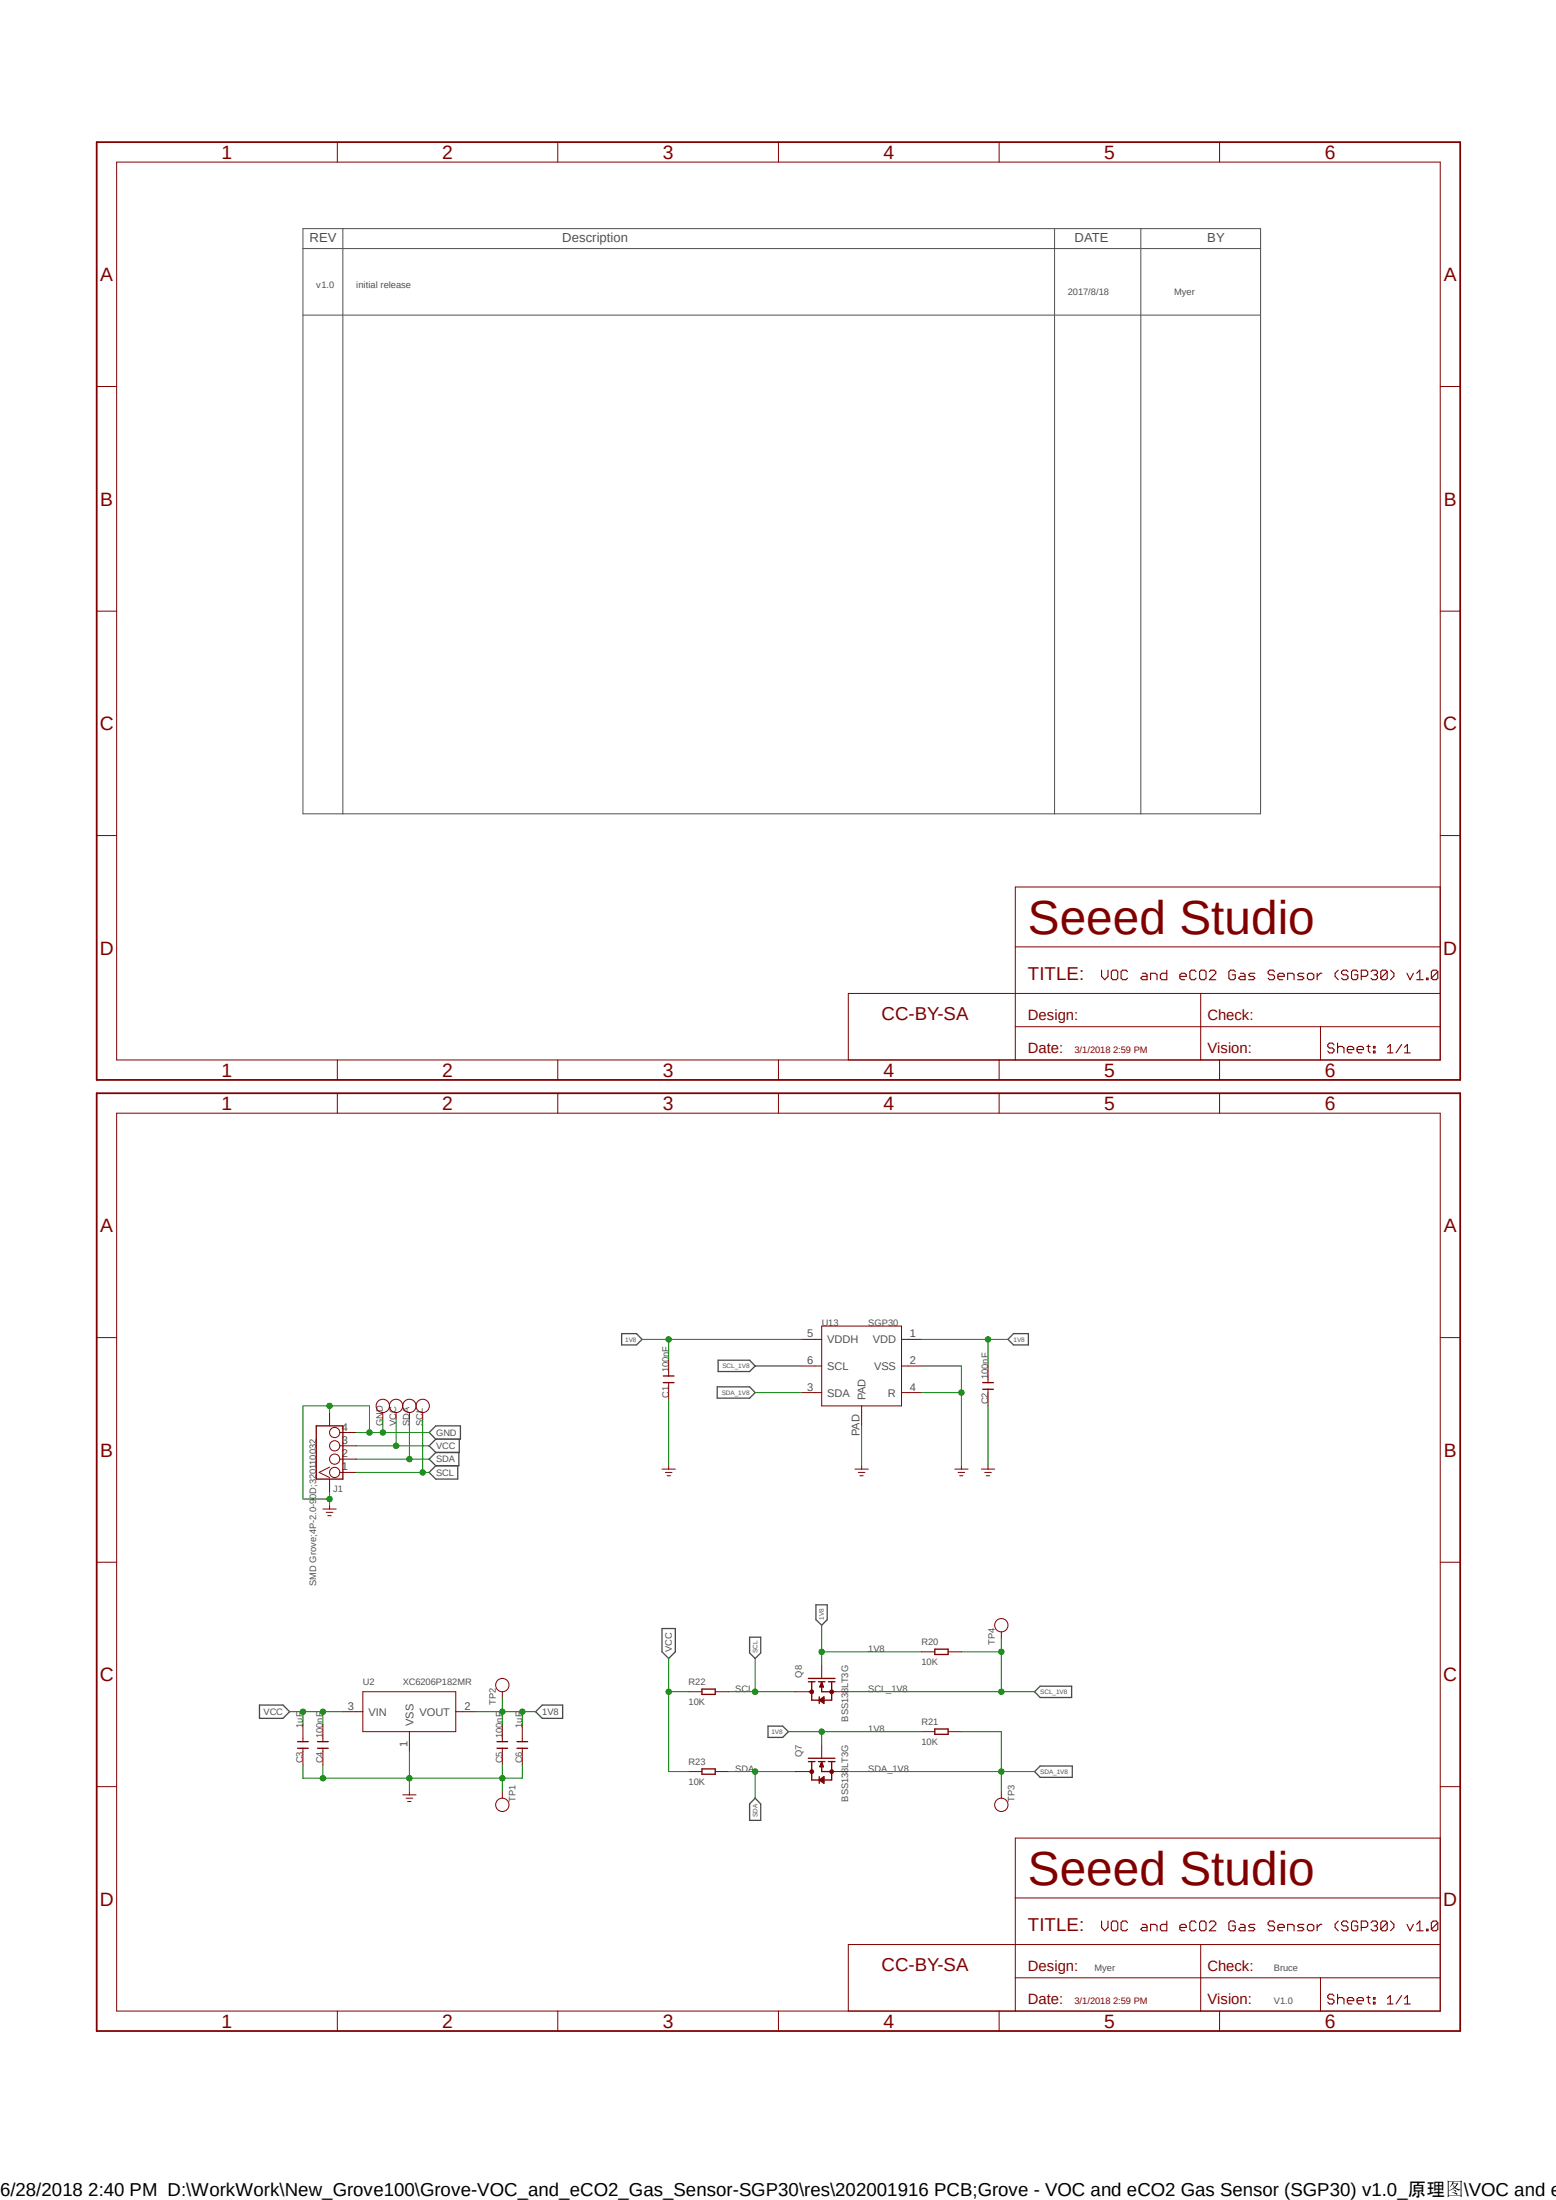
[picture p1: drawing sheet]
<?xml version="1.0" encoding="utf-8"?>
<!DOCTYPE eagle SYSTEM "eagle.dtd">
<!--
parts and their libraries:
moudle-new: This work is licensed under the Creative Commons Attribution 4.0 International License.
To view a copy of this license,visit:
http://creativecommons.org/licenses/by-sa/4.0
-->
<eagle version="6.4">
<drawing>
<settings>
<setting alwaysvectorfont="yes"/>
<setting verticaltext="up"/>
</settings>
<grid distance="50" unitdist="mil" unit="mil" style="lines" multiple="1" display="no" altdistance="25" altunitdist="mil" altunit="mil"/>
<schematic xreflabel="%F%N/%S.%C%R" xrefpart="/%S.%C%R">
<libraries>
<library name="moudle-new">
<symbols>
<symbol name="SEEEDSTUDIO-OPEN-SCH-FRAME">
<wire x1="143.51" y1="3.81" x2="175.387" y2="3.81" width="0.1016" layer="94"/>
<wire x1="175.387" y1="3.81" x2="210.82" y2="3.81" width="0.1016" layer="94"/>
<wire x1="210.82" y1="3.81" x2="233.68" y2="3.81" width="0.1016" layer="94"/>
<wire x1="233.68" y1="3.81" x2="256.54" y2="3.81" width="0.1016" layer="94"/>
<wire x1="256.54" y1="3.81" x2="256.54" y2="10.16" width="0.1016" layer="94"/>
<wire x1="256.54" y1="10.16" x2="256.54" y2="16.51" width="0.1016" layer="94"/>
<wire x1="256.54" y1="16.51" x2="256.54" y2="25.4" width="0.1016" layer="94"/>
<wire x1="256.54" y1="25.4" x2="256.54" y2="36.83" width="0.1016" layer="94"/>
<wire x1="143.51" y1="3.81" x2="143.51" y2="16.51" width="0.1016" layer="94"/>
<wire x1="175.387" y1="36.83" x2="256.54" y2="36.83" width="0.1016" layer="94"/>
<wire x1="210.82" y1="3.81" x2="210.82" y2="10.16" width="0.1016" layer="94"/>
<wire x1="210.82" y1="10.16" x2="233.68" y2="10.16" width="0.1016" layer="94"/>
<wire x1="233.68" y1="10.16" x2="256.54" y2="10.16" width="0.1016" layer="94"/>
<wire x1="210.82" y1="10.16" x2="175.387" y2="10.16" width="0.1016" layer="94"/>
<wire x1="175.387" y1="10.16" x2="175.387" y2="3.81" width="0.1016" layer="94"/>
<wire x1="175.387" y1="10.16" x2="175.387" y2="16.51" width="0.1016" layer="94"/>
<wire x1="175.387" y1="16.51" x2="210.82" y2="16.51" width="0.1016" layer="94"/>
<wire x1="210.82" y1="16.51" x2="256.54" y2="16.51" width="0.1016" layer="94"/>
<wire x1="175.387" y1="16.51" x2="175.387" y2="25.4" width="0.1016" layer="94"/>
<wire x1="175.387" y1="25.4" x2="256.54" y2="25.4" width="0.1016" layer="94"/>
<wire x1="175.387" y1="25.4" x2="175.387" y2="36.83" width="0.1016" layer="94"/>
<text x="191.77" y="19.05" size="2.032" layer="94" font="vector" ratio="10">&gt;DRAWING_NAME</text>
<text x="246.38" y="5.08" size="1.778" layer="94" font="vector" ratio="10">&gt;SHEET</text>
<text x="234.95" y="5.08" size="2.032" layer="94" font="vector" ratio="10">Sheet:</text>
<text x="177.8" y="27.94" size="6.4516" layer="94" ratio="12">Seeed Studio</text>
<text x="177.8" y="19.05" size="2.54" layer="94" ratio="10">TITLE:</text>
<text x="177.8" y="11.43" size="2.032" layer="94" ratio="10">Design:</text>
<wire x1="210.82" y1="10.16" x2="210.82" y2="16.51" width="0.1016" layer="94"/>
<text x="212.09" y="11.43" size="2.032" layer="94" ratio="10">Check:</text>
<text x="177.8" y="5.08" size="2.032" layer="94" ratio="10">Date:</text>
<wire x1="143.51" y1="16.51" x2="175.26" y2="16.51" width="0.1016" layer="94"/>
<wire x1="233.68" y1="3.81" x2="233.68" y2="10.16" width="0.1016" layer="94"/>
<text x="212.09" y="5.08" size="2.032" layer="94" ratio="10">Vision:</text>
<frame x1="0" y1="0" x2="260.35" y2="179.07" columns="6" rows="4" layer="94"/>
<text x="186.69" y="5.08" size="1.27" layer="94" ratio="10">&gt;Last_date_time</text>
<text x="149.86" y="11.43" size="2.54" layer="94" ratio="15">CC-BY-SA </text>
</symbol>
<symbol name="SEEDSTUDIO-SCH-MODLIST">
<wire x1="0" y1="0" x2="7.62" y2="0" width="0.1524" layer="97"/>
<wire x1="7.62" y1="0" x2="143.51" y2="0" width="0.1524" layer="97"/>
<wire x1="143.51" y1="0" x2="160.02" y2="0" width="0.1524" layer="97"/>
<wire x1="160.02" y1="0" x2="182.88" y2="0" width="0.1524" layer="97"/>
<wire x1="182.88" y1="0" x2="182.88" y2="-3.81" width="0.1524" layer="97"/>
<wire x1="182.88" y1="-3.81" x2="182.88" y2="-111.76" width="0.1524" layer="97"/>
<wire x1="182.88" y1="-111.76" x2="160.02" y2="-111.76" width="0.1524" layer="97"/>
<wire x1="160.02" y1="-111.76" x2="143.51" y2="-111.76" width="0.1524" layer="97"/>
<wire x1="143.51" y1="-111.76" x2="7.62" y2="-111.76" width="0.1524" layer="97"/>
<wire x1="7.62" y1="-111.76" x2="0" y2="-111.76" width="0.1524" layer="97"/>
<text x="1.27" y="-2.54" size="1.778" layer="97" ratio="10">REV</text>
<wire x1="0" y1="-111.76" x2="0" y2="-3.81" width="0.1524" layer="97"/>
<wire x1="0" y1="-3.81" x2="0" y2="0" width="0.1524" layer="97"/>
<wire x1="7.62" y1="0" x2="7.62" y2="-111.76" width="0.1524" layer="97"/>
<wire x1="0" y1="-3.81" x2="182.88" y2="-3.81" width="0.1524" layer="97"/>
<text x="49.53" y="-2.54" size="1.778" layer="97" ratio="10">Description</text>
<text x="147.32" y="-2.54" size="1.778" layer="97" ratio="10">DATE</text>
<text x="172.72" y="-2.54" size="1.778" layer="97" ratio="10">BY</text>
<wire x1="160.02" y1="0" x2="160.02" y2="-111.76" width="0.1524" layer="97"/>
<wire x1="143.51" y1="0" x2="143.51" y2="-111.76" width="0.1524" layer="97"/>
</symbol>
</symbols>
<devicesets>
<deviceset name="SEEEDSTUDIO-OPEN-SCH-FRAME" prefix="FR" uservalue="yes">
<gates>
<gate name="G$1" symbol="SEEEDSTUDIO-OPEN-SCH-FRAME" x="0" y="0"/>
</gates>
<devices>
<device name="" package="SEEEDSTUDIO-PCB-FRAME">
<technologies>
<technology name=""/>
</technologies>
</device>
</devices>
</deviceset>
<deviceset name="SEEDSTUDIO-SCH-MODLIST">
<gates>
<gate name="G$1" symbol="SEEDSTUDIO-SCH-MODLIST" x="0" y="0"/>
</gates>
<devices>
<device name="">
<technologies>
<technology name=""/>
</technologies>
</device>
</devices>
</deviceset>
</devicesets>
</library>
<library name="Power or GND ">
<symbols>
<symbol name="GND_POWER">
<wire x1="-1.27" y1="-0.635" x2="0" y2="-0.635" width="0.1524" layer="94"/>
<wire x1="0" y1="-0.635" x2="1.27" y2="-0.635" width="0.1524" layer="94"/>
<wire x1="-0.635" y1="-1.27" x2="0.635" y2="-1.27" width="0.1524" layer="94"/>
<wire x1="-0.3175" y1="-1.905" x2="0.3175" y2="-1.905" width="0.1524" layer="94"/>
<pin name="GND" x="0" y="0" visible="off" length="point" direction="sup" rot="R270"/>
<wire x1="0" y1="0" x2="0" y2="-0.635" width="0.1524" layer="94"/>
</symbol>
</symbols>
<devicesets>
<deviceset name="GND_POWER">
<gates>
<gate name="G$1" symbol="GND_POWER" x="0" y="0"/>
</gates>
<devices>
<device name="">
<technologies>
<technology name=""/>
</technologies>
</device>
</devices>
</deviceset>
</devicesets>
</library>
<library name="Discrete-new">
<symbols>
<symbol name="RES-ARRAY">
<wire x1="-1.27" y1="0.508" x2="1.27" y2="0.508" width="0.254" layer="94"/>
<wire x1="1.27" y1="0.508" x2="1.27" y2="-0.508" width="0.254" layer="94"/>
<wire x1="1.27" y1="-0.508" x2="-1.27" y2="-0.508" width="0.254" layer="94"/>
<wire x1="-1.27" y1="-0.508" x2="-1.27" y2="0.508" width="0.254" layer="94"/>
<text x="-3.81" y="1.27" size="1.27" layer="95" ratio="10">&gt;NAME</text>
<text x="-3.81" y="-2.54" size="1.27" layer="96" ratio="10">&gt;VALUE</text>
<pin name="1" x="-3.81" y="0" visible="off" length="short" direction="pas" swaplevel="1"/>
<pin name="2" x="3.81" y="0" visible="off" length="short" direction="pas" swaplevel="1" rot="R180"/>
</symbol>
<symbol name="C">
<wire x1="-0.635" y1="-1.016" x2="-0.635" y2="0" width="0.254" layer="94"/>
<wire x1="-0.635" y1="0" x2="-0.635" y2="1.016" width="0.254" layer="94"/>
<wire x1="0.635" y1="1.016" x2="0.635" y2="0" width="0.254" layer="94"/>
<wire x1="0.635" y1="0" x2="0.635" y2="-1.016" width="0.254" layer="94"/>
<wire x1="-1.27" y1="0" x2="-0.635" y2="0" width="0.1524" layer="94"/>
<wire x1="0.635" y1="0" x2="1.27" y2="0" width="0.1524" layer="94"/>
<text x="-3.81" y="1.27" size="1.27" layer="95" ratio="10">&gt;NAME</text>
<text x="-3.81" y="-2.54" size="1.27" layer="96" ratio="10">&gt;VALUE</text>
<pin name="1" x="-3.81" y="0" visible="off" length="short" direction="pas" swaplevel="1"/>
<pin name="2" x="3.81" y="0" visible="off" length="short" direction="pas" swaplevel="1" rot="R180"/>
</symbol>
<symbol name="TEST-POINT">
<text x="-3.81" y="1.27" size="1.27" layer="95" ratio="10">&gt;NAME</text>
<pin name="T" x="-2.54" y="0" visible="off" length="point"/>
<circle x="0" y="0" radius="1.27" width="0.1524" layer="94"/>
<wire x1="-2.54" y1="0" x2="-1.27" y2="0" width="0.1524" layer="94"/>
</symbol>
<symbol name="N-MOS">
<wire x1="0" y1="2.54" x2="0" y2="1.905" width="0.1524" layer="94"/>
<wire x1="0" y1="-1.905" x2="0" y2="-2.54" width="0.1524" layer="94"/>
<wire x1="0" y1="1.905" x2="1.5875" y2="1.905" width="0.254" layer="94"/>
<wire x1="1.5875" y1="-1.905" x2="0" y2="-1.905" width="0.254" layer="94"/>
<wire x1="-1.905" y1="2.54" x2="-1.905" y2="1.905" width="0.254" layer="94"/>
<wire x1="-1.905" y1="1.905" x2="-1.905" y2="1.27" width="0.254" layer="94"/>
<wire x1="-1.905" y1="0.635" x2="-1.905" y2="0" width="0.254" layer="94"/>
<wire x1="-1.905" y1="0" x2="-1.905" y2="-0.635" width="0.254" layer="94"/>
<wire x1="-1.905" y1="-2.54" x2="-1.905" y2="-1.905" width="0.254" layer="94"/>
<wire x1="-1.905" y1="-1.905" x2="-1.905" y2="-1.27" width="0.254" layer="94"/>
<wire x1="-2.54" y1="2.54" x2="-2.54" y2="-2.54" width="0.254" layer="94"/>
<wire x1="0" y1="0" x2="0" y2="-1.905" width="0.254" layer="94"/>
<wire x1="-1.905" y1="1.905" x2="0" y2="1.905" width="0.254" layer="94"/>
<wire x1="-1.905" y1="-1.905" x2="0" y2="-1.905" width="0.254" layer="94"/>
<wire x1="1.5875" y1="-1.905" x2="1.5875" y2="0" width="0.254" layer="94"/>
<wire x1="1.5875" y1="0" x2="1.5875" y2="0.4445" width="0.254" layer="94"/>
<wire x1="1.5875" y1="0.4445" x2="1.5875" y2="1.905" width="0.254" layer="94"/>
<wire x1="2.2225" y1="-0.4445" x2="1.905" y2="-0.4445" width="0.254" layer="94"/>
<wire x1="1.905" y1="-0.4445" x2="1.27" y2="-0.4445" width="0.254" layer="94"/>
<wire x1="1.27" y1="-0.4445" x2="0.9525" y2="-0.4445" width="0.254" layer="94"/>
<wire x1="0.9525" y1="-0.4445" x2="1.5875" y2="0.4445" width="0.254" layer="94"/>
<wire x1="1.5875" y1="0.4445" x2="2.2225" y2="-0.4445" width="0.254" layer="94"/>
<wire x1="2.2225" y1="0.4445" x2="1.5875" y2="0.4445" width="0.254" layer="94"/>
<wire x1="1.5875" y1="0.4445" x2="0.9525" y2="0.4445" width="0.254" layer="94"/>
<wire x1="1.905" y1="-0.4445" x2="1.5875" y2="0" width="0.254" layer="94"/>
<wire x1="1.5875" y1="0" x2="1.27" y2="-0.4445" width="0.254" layer="94"/>
<wire x1="1.905" y1="-0.3175" x2="1.5875" y2="0" width="0.254" layer="94"/>
<wire x1="1.5875" y1="0" x2="1.27" y2="-0.3175" width="0.254" layer="94"/>
<wire x1="0" y1="0" x2="-1.5875" y2="0" width="0.254" layer="94"/>
<wire x1="-1.905" y1="0" x2="-0.9525" y2="-0.3175" width="0.254" layer="94"/>
<wire x1="-1.905" y1="0" x2="-0.9525" y2="0.3175" width="0.254" layer="94"/>
<wire x1="-0.9525" y1="-0.3175" x2="-0.9525" y2="0.3175" width="0.254" layer="94"/>
<wire x1="-0.9525" y1="0.3175" x2="-1.5875" y2="0" width="0.254" layer="94"/>
<wire x1="-1.5875" y1="0" x2="-0.9525" y2="-0.3175" width="0.254" layer="94"/>
<wire x1="-0.9525" y1="-0.3175" x2="-1.397" y2="0.127" width="0.254" layer="94"/>
<circle x="0" y="1.905" radius="0.254" width="0.254" layer="94"/>
<circle x="0" y="-1.905" radius="0.254" width="0.254" layer="94"/>
<text x="-5.08" y="3.81" size="1.27" layer="95" ratio="10">&gt;NAME</text>
<text x="-5.08" y="-5.08" size="1.27" layer="96" ratio="10">&gt;VALUE</text>
<text x="-0.635" y="2.2225" size="0.8128" layer="93">D</text>
<text x="-0.635" y="-3.175" size="0.8128" layer="93">S</text>
<text x="-3.4925" y="0" size="0.8128" layer="93">G</text>
<pin name="G" x="-5.08" y="0" visible="off" length="short" direction="pas"/>
<pin name="D" x="0" y="5.08" visible="off" length="short" direction="pas" rot="R270"/>
<pin name="S" x="0" y="-5.08" visible="off" length="short" direction="pas" rot="R90"/>
</symbol>
<symbol name="SENSOR-GAS-SGP30">
<pin name="VDD" x="11.43" y="5.08" length="short" rot="R180"/>
<pin name="VSS" x="11.43" y="0" length="short" rot="R180"/>
<pin name="SDA" x="-11.43" y="-5.08" length="short"/>
<pin name="R" x="11.43" y="-5.08" length="short" rot="R180"/>
<pin name="VDDH" x="-11.43" y="5.08" length="short"/>
<pin name="SCL" x="-11.43" y="0" length="short"/>
<pin name="PAD" x="0" y="-11.43" length="short" rot="R90"/>
<wire x1="-7.62" y1="7.62" x2="7.62" y2="7.62" width="0.1524" layer="94"/>
<wire x1="7.62" y1="7.62" x2="7.62" y2="5.08" width="0.1524" layer="94"/>
<wire x1="7.62" y1="5.08" x2="7.62" y2="0" width="0.1524" layer="94"/>
<wire x1="7.62" y1="0" x2="7.62" y2="-5.08" width="0.1524" layer="94"/>
<wire x1="7.62" y1="-5.08" x2="7.62" y2="-7.62" width="0.1524" layer="94"/>
<wire x1="7.62" y1="-7.62" x2="0" y2="-7.62" width="0.1524" layer="94"/>
<wire x1="0" y1="-7.62" x2="-7.62" y2="-7.62" width="0.1524" layer="94"/>
<wire x1="-7.62" y1="-7.62" x2="-7.62" y2="-5.08" width="0.1524" layer="94"/>
<wire x1="-7.62" y1="-5.08" x2="-7.62" y2="0" width="0.1524" layer="94"/>
<wire x1="-7.62" y1="0" x2="-7.62" y2="5.08" width="0.1524" layer="94"/>
<wire x1="-7.62" y1="5.08" x2="-7.62" y2="7.62" width="0.1524" layer="94"/>
<wire x1="-7.62" y1="5.08" x2="-8.89" y2="5.08" width="0.1524" layer="94"/>
<wire x1="-7.62" y1="0" x2="-8.89" y2="0" width="0.1524" layer="94"/>
<wire x1="-7.62" y1="-5.08" x2="-8.89" y2="-5.08" width="0.1524" layer="94"/>
<wire x1="0" y1="-8.89" x2="0" y2="-7.62" width="0.1524" layer="94"/>
<wire x1="8.89" y1="-5.08" x2="7.62" y2="-5.08" width="0.1524" layer="94"/>
<wire x1="8.89" y1="0" x2="7.62" y2="0" width="0.1524" layer="94"/>
<wire x1="8.89" y1="5.08" x2="7.62" y2="5.08" width="0.1524" layer="94"/>
<text x="-7.62" y="7.62" size="1.27" layer="95" ratio="12">&gt;NAME</text>
<text x="1.27" y="7.62" size="1.27" layer="96" ratio="12">&gt;VALUE</text>
</symbol>
</symbols>
<devicesets>
<deviceset name="RES" prefix="R" uservalue="yes">
<gates>
<gate name="R" symbol="RES-ARRAY" x="0" y="0" swaplevel="1"/>
</gates>
<devices>
<device name="-0204/5" package="R0204_5">
<connects>
<connect gate="R" pin="1" pad="1"/>
<connect gate="R" pin="2" pad="2"/>
</connects>
<technologies>
<technology name=""/>
</technologies>
</device>
<device name="-0204/7" package="R0204_7">
<connects>
<connect gate="R" pin="1" pad="1"/>
<connect gate="R" pin="2" pad="2"/>
</connects>
<technologies>
<technology name=""/>
</technologies>
</device>
<device name="-0207/10" package="R0207_10">
<connects>
<connect gate="R" pin="1" pad="1"/>
<connect gate="R" pin="2" pad="2"/>
</connects>
<technologies>
<technology name=""/>
</technologies>
</device>
<device name="-0207/12" package="R0207_12">
<connects>
<connect gate="R" pin="1" pad="1"/>
<connect gate="R" pin="2" pad="2"/>
</connects>
<technologies>
<technology name=""/>
</technologies>
</device>
<device name="-0207/7" package="R0207_7">
<connects>
<connect gate="R" pin="1" pad="1"/>
<connect gate="R" pin="2" pad="2"/>
</connects>
<technologies>
<technology name=""/>
</technologies>
</device>
<device name="-0309/10" package="R0309_10">
<connects>
<connect gate="R" pin="1" pad="1"/>
<connect gate="R" pin="2" pad="2"/>
</connects>
<technologies>
<technology name=""/>
</technologies>
</device>
<device name="-0309/12" package="R0309_12">
<connects>
<connect gate="R" pin="1" pad="1"/>
<connect gate="R" pin="2" pad="2"/>
</connects>
<technologies>
<technology name=""/>
</technologies>
</device>
<device name="-0309/15" package="R0309_15">
<connects>
<connect gate="R" pin="1" pad="1"/>
<connect gate="R" pin="2" pad="2"/>
</connects>
<technologies>
<technology name=""/>
</technologies>
</device>
<device name="-0309/20" package="R0309_20">
<connects>
<connect gate="R" pin="1" pad="1"/>
<connect gate="R" pin="2" pad="2"/>
</connects>
<technologies>
<technology name=""/>
</technologies>
</device>
<device name="-1206" package="R1206">
<connects>
<connect gate="R" pin="1" pad="1"/>
<connect gate="R" pin="2" pad="2"/>
</connects>
<technologies>
<technology name=""/>
</technologies>
</device>
<device name="-2512" package="R2512">
<connects>
<connect gate="R" pin="1" pad="1"/>
<connect gate="R" pin="2" pad="2"/>
</connects>
<technologies>
<technology name=""/>
</technologies>
</device>
<device name="-0821/27-5W" package="R0821_27">
<connects>
<connect gate="R" pin="1" pad="P$1"/>
<connect gate="R" pin="2" pad="P$2"/>
</connects>
<technologies>
<technology name=""/>
</technologies>
</device>
<device name="-0515" package="R0515_20.4">
<connects>
<connect gate="R" pin="1" pad="P$1"/>
<connect gate="R" pin="2" pad="P$2"/>
</connects>
<technologies>
<technology name=""/>
</technologies>
</device>
<device name="-0824/26-5W" package="R0824_26">
<connects>
<connect gate="R" pin="1" pad="1"/>
<connect gate="R" pin="2" pad="2"/>
</connects>
<technologies>
<technology name=""/>
</technologies>
</device>
<device name="-7519" package="R7519_60.4">
<connects>
<connect gate="R" pin="1" pad="1 2"/>
<connect gate="R" pin="2" pad="3 4"/>
</connects>
<technologies>
<technology name=""/>
</technologies>
</device>
<device name="-0402" package="R0402">
<connects>
<connect gate="R" pin="1" pad="1"/>
<connect gate="R" pin="2" pad="2"/>
</connects>
<technologies>
<technology name=""/>
</technologies>
</device>
<device name="-0603" package="R0603">
<connects>
<connect gate="R" pin="1" pad="1"/>
<connect gate="R" pin="2" pad="2"/>
</connects>
<technologies>
<technology name=""/>
</technologies>
</device>
<device name="-0805" package="R0805">
<connects>
<connect gate="R" pin="1" pad="1"/>
<connect gate="R" pin="2" pad="2"/>
</connects>
<technologies>
<technology name=""/>
</technologies>
</device>
<device name="-0201" package="R0201">
<connects>
<connect gate="R" pin="1" pad="1"/>
<connect gate="R" pin="2" pad="2"/>
</connects>
<technologies>
<technology name=""/>
</technologies>
</device>
</devices>
</deviceset>
<deviceset name="CAP" prefix="C" uservalue="yes">
<gates>
<gate name="C" symbol="C" x="0" y="0" swaplevel="1"/>
</gates>
<devices>
<device name="-0402" package="C0402">
<connects>
<connect gate="C" pin="1" pad="1"/>
<connect gate="C" pin="2" pad="2"/>
</connects>
<technologies>
<technology name=""/>
</technologies>
</device>
<device name="-0603" package="C0603">
<connects>
<connect gate="C" pin="1" pad="1"/>
<connect gate="C" pin="2" pad="2"/>
</connects>
<technologies>
<technology name=""/>
</technologies>
</device>
<device name="-0805" package="C0805">
<connects>
<connect gate="C" pin="1" pad="1"/>
<connect gate="C" pin="2" pad="2"/>
</connects>
<technologies>
<technology name=""/>
</technologies>
</device>
<device name="'2.54'" package="PC-D2.286XL5.08MM">
<connects>
<connect gate="C" pin="1" pad="1"/>
<connect gate="C" pin="2" pad="2"/>
</connects>
<technologies>
<technology name=""/>
</technologies>
</device>
<device name="-1206" package="C1206">
<connects>
<connect gate="C" pin="1" pad="1"/>
<connect gate="C" pin="2" pad="2"/>
</connects>
<technologies>
<technology name=""/>
</technologies>
</device>
<device name="-1210" package="C1210">
<connects>
<connect gate="C" pin="1" pad="1"/>
<connect gate="C" pin="2" pad="2"/>
</connects>
<technologies>
<technology name=""/>
</technologies>
</device>
<device name="-0201" package="C0201">
<connects>
<connect gate="C" pin="1" pad="1"/>
<connect gate="C" pin="2" pad="2"/>
</connects>
<technologies>
<technology name=""/>
</technologies>
</device>
</devices>
</deviceset>
<deviceset name="TEST-POINT" prefix="TP" uservalue="yes">
<gates>
<gate name="TP" symbol="TEST-POINT" x="0" y="0"/>
</gates>
<devices>
<device name="'4545'" package="TP-D45MIL">
<connects>
<connect gate="TP" pin="T" pad="T"/>
</connects>
<technologies>
<technology name="">
<attribute name="PARTNO" value="DNP"/>
</technology>
</technologies>
</device>
<device name="'4080'" package="TP-80X40MIL">
<connects>
<connect gate="TP" pin="T" pad="1"/>
</connects>
<technologies>
<technology name=""/>
</technologies>
</device>
<device name="-23" package="TP-D23MIL">
<connects>
<connect gate="TP" pin="T" pad="T"/>
</connects>
<technologies>
<technology name=""/>
</technologies>
</device>
<device name="" package="TP-D65/35MIL">
<connects>
<connect gate="TP" pin="T" pad="P1"/>
</connects>
<technologies>
<technology name=""/>
</technologies>
</device>
<device name="-86" package="TP-D86MIL">
<connects>
<connect gate="TP" pin="T" pad="T"/>
</connects>
<technologies>
<technology name=""/>
</technologies>
</device>
<device name="-100" package="TP-D100MIL">
<connects>
<connect gate="TP" pin="T" pad="T"/>
</connects>
<technologies>
<technology name=""/>
</technologies>
</device>
</devices>
</deviceset>
<deviceset name="MOSFET-N" prefix="Q" uservalue="yes">
<gates>
<gate name="MOS" symbol="N-MOS" x="0" y="0"/>
</gates>
<devices>
<device name="'SOT23'" package="SOT-23">
<connects>
<connect gate="MOS" pin="D" pad="3"/>
<connect gate="MOS" pin="G" pad="1"/>
<connect gate="MOS" pin="S" pad="2"/>
</connects>
<technologies>
<technology name=""/>
</technologies>
</device>
<device name="'P3055LDG'" package="TO-252">
<connects>
<connect gate="MOS" pin="D" pad="2"/>
<connect gate="MOS" pin="G" pad="1"/>
<connect gate="MOS" pin="S" pad="3"/>
</connects>
<technologies>
<technology name=""/>
</technologies>
</device>
<device name="'TPC8080'" package="SOP-8">
<connects>
<connect gate="MOS" pin="D" pad="5 6 7 8"/>
<connect gate="MOS" pin="G" pad="4"/>
<connect gate="MOS" pin="S" pad="1 2 3"/>
</connects>
<technologies>
<technology name=""/>
</technologies>
</device>
<device name="'SI1304BDL'" package="SOT-323">
<connects>
<connect gate="MOS" pin="D" pad="3"/>
<connect gate="MOS" pin="G" pad="1"/>
<connect gate="MOS" pin="S" pad="2"/>
</connects>
<technologies>
<technology name=""/>
</technologies>
</device>
<device name="'IRF3205ZSPBF'" package="TO-263AB">
<connects>
<connect gate="MOS" pin="D" pad="2"/>
<connect gate="MOS" pin="G" pad="1"/>
<connect gate="MOS" pin="S" pad="3"/>
</connects>
<technologies>
<technology name=""/>
</technologies>
</device>
<device name="'SOT-223'" package="SOT-223">
<connects>
<connect gate="MOS" pin="D" pad="2 TER"/>
<connect gate="MOS" pin="G" pad="1"/>
<connect gate="MOS" pin="S" pad="3"/>
</connects>
<technologies>
<technology name=""/>
</technologies>
</device>
</devices>
</deviceset>
<deviceset name="SENSOR-GAS-SGP30" prefix="U" uservalue="yes">
<gates>
<gate name="G$1" symbol="SENSOR-GAS-SGP30" x="0" y="0"/>
</gates>
<devices>
<device name="" package="DFN6-0.8-2.45X2.45X0.9MM">
<connects>
<connect gate="G$1" pin="PAD" pad="PAD"/>
<connect gate="G$1" pin="R" pad="4"/>
<connect gate="G$1" pin="SCL" pad="6"/>
<connect gate="G$1" pin="SDA" pad="3"/>
<connect gate="G$1" pin="VDD" pad="1"/>
<connect gate="G$1" pin="VDDH" pad="5"/>
<connect gate="G$1" pin="VSS" pad="2"/>
</connects>
<technologies>
<technology name=""/>
</technologies>
</device>
</devices>
</deviceset>
</devicesets>
</library>
<library name="Connector-new">
<symbols>
<symbol name="GROVE-CONNECTOR-SMD">
<wire x1="-2.54" y1="5.08" x2="2.54" y2="5.08" width="0.254" layer="94"/>
<wire x1="2.54" y1="5.08" x2="2.54" y2="-5.08" width="0.254" layer="94"/>
<wire x1="2.54" y1="-5.08" x2="-2.54" y2="-5.08" width="0.254" layer="94"/>
<wire x1="-2.54" y1="-5.08" x2="-2.54" y2="5.08" width="0.254" layer="94"/>
<text x="-7.62" y="6.35" size="1.27" layer="95" ratio="10">&gt;name</text>
<text x="1.27" y="6.35" size="1.27" layer="96" ratio="10">&gt;value</text>
<pin name="1" x="-5.08" y="3.81" visible="pad" length="middle" function="dotclk"/>
<pin name="2" x="-5.08" y="1.27" visible="pad" length="middle" function="dot"/>
<pin name="3" x="-5.08" y="-1.27" visible="pad" length="middle" function="dot"/>
<pin name="4" x="-5.08" y="-3.81" visible="pad" length="middle" function="dot"/>
<pin name="SS1" x="0" y="7.62" visible="off" length="short" rot="R270"/>
<pin name="SS2" x="0" y="-7.62" visible="off" length="short" rot="R90"/>
</symbol>
</symbols>
<devicesets>
<deviceset name="GROVE-CONNECTOR-SMD" prefix="J" uservalue="yes">
<gates>
<gate name="G$1" symbol="GROVE-CONNECTOR-SMD" x="0" y="0"/>
</gates>
<devices>
<device name="'90D'" package="HW4-SMD-2.0-90D">
<connects>
<connect gate="G$1" pin="1" pad="1"/>
<connect gate="G$1" pin="2" pad="2"/>
<connect gate="G$1" pin="3" pad="3"/>
<connect gate="G$1" pin="4" pad="4"/>
<connect gate="G$1" pin="SS1" pad="SS1"/>
<connect gate="G$1" pin="SS2" pad="SS2"/>
</connects>
<technologies>
<technology name=""/>
</technologies>
</device>
<device name="'DD'" package="HW4-SMD-2.0">
<connects>
<connect gate="G$1" pin="1" pad="1"/>
<connect gate="G$1" pin="2" pad="2"/>
<connect gate="G$1" pin="3" pad="3"/>
<connect gate="G$1" pin="4" pad="4"/>
<connect gate="G$1" pin="SS1" pad="SS1"/>
<connect gate="G$1" pin="SS2" pad="SS2"/>
</connects>
<technologies>
<technology name=""/>
</technologies>
</device>
</devices>
</deviceset>
</devicesets>
</library>
<library name="IC-new">
<symbols>
<symbol name="PMIC-XC6206P">
<wire x1="-8.89" y1="3.81" x2="8.89" y2="3.81" width="0.1524" layer="94"/>
<wire x1="8.89" y1="3.81" x2="8.89" y2="0" width="0.1524" layer="94"/>
<wire x1="8.89" y1="0" x2="8.89" y2="-3.81" width="0.1524" layer="94"/>
<wire x1="8.89" y1="-3.81" x2="0" y2="-3.81" width="0.1524" layer="94"/>
<wire x1="0" y1="-3.81" x2="-8.89" y2="-3.81" width="0.1524" layer="94"/>
<wire x1="-8.89" y1="-3.81" x2="-8.89" y2="0" width="0.1524" layer="94"/>
<pin name="VIN" x="-12.7" y="0" length="short"/>
<pin name="VOUT" x="12.7" y="0" length="short" rot="R180"/>
<pin name="VSS" x="0" y="-7.62" length="short" rot="R90"/>
<wire x1="-8.89" y1="0" x2="-8.89" y2="3.81" width="0.1524" layer="94"/>
<wire x1="-10.16" y1="0" x2="-8.89" y2="0" width="0.1524" layer="94"/>
<wire x1="0" y1="-5.08" x2="0" y2="-3.81" width="0.1524" layer="94"/>
<wire x1="10.16" y1="0" x2="8.89" y2="0" width="0.1524" layer="94"/>
<text x="-1.27" y="5.08" size="1.27" layer="96" ratio="10">&gt;VALUE</text>
<text x="-8.89" y="5.08" size="1.27" layer="95" ratio="10">&gt;NAME</text>
</symbol>
</symbols>
<devicesets>
<deviceset name="PMIC-XC6206P" prefix="U" uservalue="yes">
<gates>
<gate name="G$1" symbol="PMIC-XC6206P" x="0" y="0"/>
</gates>
<devices>
<device name="MR" package="SOT-23">
<connects>
<connect gate="G$1" pin="VIN" pad="3"/>
<connect gate="G$1" pin="VOUT" pad="2"/>
<connect gate="G$1" pin="VSS" pad="1"/>
</connects>
<technologies>
<technology name=""/>
</technologies>
</device>
<device name="PR" package="SOT-89">
<connects>
<connect gate="G$1" pin="VIN" pad="2 4"/>
<connect gate="G$1" pin="VOUT" pad="3"/>
<connect gate="G$1" pin="VSS" pad="1"/>
</connects>
<technologies>
<technology name=""/>
</technologies>
</device>
</devices>
</deviceset>
</devicesets>
</library>
</libraries>
<attributes>
</attributes>
<variantdefs>
</variantdefs>
<classes>
<class number="0" name="default" width="0" drill="0">
</class>
</classes>
<parts>
<part name="FR1" library="moudle-new" deviceset="SEEEDSTUDIO-OPEN-SCH-FRAME" device=""/>
<part name="U$1" library="Power or GND " deviceset="GND_POWER" device=""/>
<part name="U$2" library="Power or GND " deviceset="GND_POWER" device=""/>
<part name="U$5" library="Power or GND " deviceset="GND_POWER" device=""/>
<part name="C1" library="Discrete-new" deviceset="CAP" device="-0603" value="100nF"/>
<part name="C2" library="Discrete-new" deviceset="CAP" device="-0603" value="100nF"/>
<part name="J1" library="Connector-new" deviceset="GROVE-CONNECTOR-SMD" device="'90D'" value="SMD Grove;4P-2.0-90D;320110032"/>
<part name="U$6" library="Power or GND " deviceset="GND_POWER" device=""/>
<part name="GND" library="Discrete-new" deviceset="TEST-POINT" device="'4545'"/>
<part name="VCC" library="Discrete-new" deviceset="TEST-POINT" device="'4545'"/>
<part name="SDA" library="Discrete-new" deviceset="TEST-POINT" device="'4545'"/>
<part name="SCL" library="Discrete-new" deviceset="TEST-POINT" device="'4545'"/>
<part name="U$7" library="Power or GND " deviceset="GND_POWER" device=""/>
<part name="U2" library="IC-new" deviceset="PMIC-XC6206P" device="MR" value="XC6206P182MR"/>
<part name="C3" library="Discrete-new" deviceset="CAP" device="-0603" value="1uF"/>
<part name="C4" library="Discrete-new" deviceset="CAP" device="-0603" value="100nF"/>
<part name="C5" library="Discrete-new" deviceset="CAP" device="-0603" value="100nF"/>
<part name="C6" library="Discrete-new" deviceset="CAP" device="-0603" value="1uF"/>
<part name="U$9" library="Power or GND " deviceset="GND_POWER" device=""/>
<part name="Q7" library="Discrete-new" deviceset="MOSFET-N" device="'SOT23'" value="BSS138LT3G"/>
<part name="Q8" library="Discrete-new" deviceset="MOSFET-N" device="'SOT23'" value="BSS138LT3G"/>
<part name="R20" library="Discrete-new" deviceset="RES" device="-0603" value="10K"/>
<part name="R21" library="Discrete-new" deviceset="RES" device="-0603" value="10K"/>
<part name="R22" library="Discrete-new" deviceset="RES" device="-0603" value="10K"/>
<part name="R23" library="Discrete-new" deviceset="RES" device="-0603" value="10K"/>
<part name="FR2" library="moudle-new" deviceset="SEEEDSTUDIO-OPEN-SCH-FRAME" device=""/>
<part name="U$10" library="moudle-new" deviceset="SEEDSTUDIO-SCH-MODLIST" device=""/>
<part name="TP1" library="Discrete-new" deviceset="TEST-POINT" device="'4545'"/>
<part name="TP2" library="Discrete-new" deviceset="TEST-POINT" device="'4545'"/>
<part name="TP3" library="Discrete-new" deviceset="TEST-POINT" device="'4545'"/>
<part name="TP4" library="Discrete-new" deviceset="TEST-POINT" device="'4545'"/>
<part name="U13" library="Discrete-new" deviceset="SENSOR-GAS-SGP30" device="" value="SGP30"/>
</parts>
<sheets>
<sheet>
<plain>
<wire x1="39.37" y1="327.66" x2="222.25" y2="327.66" width="0.1524" layer="97"/>
<text x="41.91" y="332.74" size="1.27" layer="97" ratio="10">v1.0</text>
<text x="49.53" y="332.74" size="1.27" layer="97" ratio="10">initial release</text>
<text x="185.42" y="331.47" size="1.27" layer="97" ratio="10">2017/8/18</text>
<text x="205.74" y="331.47" size="1.27" layer="97" ratio="10">Myer</text>
<text x="190.5" y="11.43" size="1.27" layer="97" ratio="10">Myer</text>
<text x="224.79" y="11.43" size="1.27" layer="97" ratio="10">Bruce</text>
<text x="224.79" y="5.08" size="1.27" layer="97" ratio="10">V1.0</text>
</plain>
<instances>
<instance part="FR1" gate="G$1" x="0" y="0"/>
<instance part="U$1" gate="G$1" x="109.22" y="107.95"/>
<instance part="U$2" gate="G$1" x="146.05" y="107.95"/>
<instance part="U$5" gate="G$1" x="165.1" y="107.95"/>
<instance part="C1" gate="C" x="109.22" y="124.46" smashed="yes" rot="R270">
<attribute name="NAME" x="107.95" y="123.19" size="1.27" layer="95" ratio="10" rot="R270"/>
<attribute name="VALUE" x="107.95" y="130.81" size="1.27" layer="96" ratio="10" rot="R270"/>
</instance>
<instance part="C2" gate="C" x="170.18" y="123.19" smashed="yes" rot="R270">
<attribute name="NAME" x="168.91" y="121.92" size="1.27" layer="95" ratio="10" rot="R270"/>
<attribute name="VALUE" x="168.91" y="129.54" size="1.27" layer="96" ratio="10" rot="R270"/>
</instance>
<instance part="J1" gate="G$1" x="44.45" y="110.49" smashed="yes" rot="R180">
<attribute name="NAME" x="46.99" y="104.14" size="1.27" layer="95" ratio="10" rot="R180"/>
<attribute name="VALUE" x="40.64" y="113.03" size="1.27" layer="96" ratio="10" rot="R270"/>
</instance>
<instance part="U$6" gate="G$1" x="44.45" y="100.33"/>
<instance part="GND" gate="TP" x="54.61" y="119.38" smashed="yes" rot="R90">
<attribute name="NAME" x="54.61" y="115.57" size="1.27" layer="95" ratio="10" rot="R90"/>
</instance>
<instance part="VCC" gate="TP" x="57.15" y="119.38" smashed="yes" rot="R90">
<attribute name="NAME" x="57.15" y="115.57" size="1.27" layer="95" ratio="10" rot="R90"/>
</instance>
<instance part="SDA" gate="TP" x="59.69" y="119.38" smashed="yes" rot="R90">
<attribute name="NAME" x="59.69" y="115.57" size="1.27" layer="95" ratio="10" rot="R90"/>
</instance>
<instance part="SCL" gate="TP" x="62.23" y="119.38" smashed="yes" rot="R90">
<attribute name="NAME" x="62.23" y="115.57" size="1.27" layer="95" ratio="10" rot="R90"/>
</instance>
<instance part="U$7" gate="G$1" x="170.18" y="107.95"/>
<instance part="U2" gate="G$1" x="59.69" y="60.96"/>
<instance part="C3" gate="C" x="39.37" y="54.61" smashed="yes" rot="R270">
<attribute name="NAME" x="38.1" y="53.34" size="1.27" layer="95" ratio="10" rot="R270"/>
<attribute name="VALUE" x="38.1" y="60.96" size="1.27" layer="96" ratio="10" rot="R270"/>
</instance>
<instance part="C4" gate="C" x="43.18" y="54.61" smashed="yes" rot="R270">
<attribute name="NAME" x="41.91" y="53.34" size="1.27" layer="95" ratio="10" rot="R270"/>
<attribute name="VALUE" x="41.91" y="60.96" size="1.27" layer="96" ratio="10" rot="R270"/>
</instance>
<instance part="C5" gate="C" x="77.47" y="54.61" smashed="yes" rot="R270">
<attribute name="NAME" x="76.2" y="53.34" size="1.27" layer="95" ratio="10" rot="R270"/>
<attribute name="VALUE" x="76.2" y="60.96" size="1.27" layer="96" ratio="10" rot="R270"/>
</instance>
<instance part="C6" gate="C" x="81.28" y="54.61" smashed="yes" rot="R270">
<attribute name="NAME" x="80.01" y="53.34" size="1.27" layer="95" ratio="10" rot="R270"/>
<attribute name="VALUE" x="80.01" y="60.96" size="1.27" layer="96" ratio="10" rot="R270"/>
</instance>
<instance part="U$9" gate="G$1" x="59.69" y="45.72"/>
<instance part="Q7" gate="MOS" x="138.43" y="49.53" rot="MR270"/>
<instance part="Q8" gate="MOS" x="138.43" y="64.77" rot="MR270"/>
<instance part="R20" gate="R" x="161.29" y="72.39"/>
<instance part="R21" gate="R" x="161.29" y="57.15"/>
<instance part="R22" gate="R" x="116.84" y="64.77"/>
<instance part="R23" gate="R" x="116.84" y="49.53"/>
<instance part="FR2" gate="G$1" x="0" y="181.61"/>
<instance part="U$10" gate="G$1" x="39.37" y="344.17"/>
<instance part="TP1" gate="TP" x="77.47" y="43.18" rot="R270"/>
<instance part="TP2" gate="TP" x="77.47" y="66.04" rot="R90"/>
<instance part="TP3" gate="TP" x="172.72" y="43.18" rot="R270"/>
<instance part="TP4" gate="TP" x="172.72" y="77.47" rot="R90"/>
<instance part="U13" gate="G$1" x="146.05" y="127"/>
</instances>
<busses>
</busses>
<nets>
<net name="VCC" class="0">
<segment>
<pinref part="J1" gate="G$1" pin="3"/>
<wire x1="49.53" y1="111.76" x2="57.15" y2="111.76" width="0.1524" layer="91"/>
<label x="63.5" y="111.76" size="1.27" layer="95" ratio="10" xref="yes"/>
<pinref part="VCC" gate="TP" pin="T"/>
<wire x1="57.15" y1="111.76" x2="63.5" y2="111.76" width="0.1524" layer="91"/>
<wire x1="57.15" y1="116.84" x2="57.15" y2="111.76" width="0.1524" layer="91"/>
<junction x="57.15" y="111.76"/>
</segment>
<segment>
<pinref part="U2" gate="G$1" pin="VIN"/>
<pinref part="C3" gate="C" pin="1"/>
<wire x1="46.99" y1="60.96" x2="43.18" y2="60.96" width="0.1524" layer="91"/>
<wire x1="43.18" y1="60.96" x2="39.37" y2="60.96" width="0.1524" layer="91"/>
<wire x1="39.37" y1="60.96" x2="39.37" y2="58.42" width="0.1524" layer="91"/>
<pinref part="C4" gate="C" pin="1"/>
<wire x1="43.18" y1="58.42" x2="43.18" y2="60.96" width="0.1524" layer="91"/>
<junction x="43.18" y="60.96"/>
<wire x1="39.37" y1="60.96" x2="36.83" y2="60.96" width="0.1524" layer="91"/>
<junction x="39.37" y="60.96"/>
<label x="36.83" y="60.96" size="1.27" layer="95" ratio="10" rot="R180" xref="yes"/>
</segment>
<segment>
<pinref part="R22" gate="R" pin="1"/>
<wire x1="113.03" y1="64.77" x2="109.22" y2="64.77" width="0.1524" layer="91"/>
<pinref part="R23" gate="R" pin="1"/>
<wire x1="109.22" y1="64.77" x2="109.22" y2="49.53" width="0.1524" layer="91"/>
<wire x1="109.22" y1="49.53" x2="113.03" y2="49.53" width="0.1524" layer="91"/>
<wire x1="109.22" y1="71.12" x2="109.22" y2="64.77" width="0.1524" layer="91"/>
<junction x="109.22" y="64.77"/>
<label x="109.22" y="71.12" size="1.27" layer="95" ratio="10" rot="R90" xref="yes"/>
</segment>
</net>
<net name="GND" class="0">
<segment>
<pinref part="J1" gate="G$1" pin="SS2"/>
<wire x1="44.45" y1="118.11" x2="44.45" y2="119.38" width="0.1524" layer="91"/>
<wire x1="44.45" y1="119.38" x2="39.37" y2="119.38" width="0.1524" layer="91"/>
<wire x1="39.37" y1="119.38" x2="39.37" y2="101.6" width="0.1524" layer="91"/>
<wire x1="39.37" y1="101.6" x2="44.45" y2="101.6" width="0.1524" layer="91"/>
<pinref part="J1" gate="G$1" pin="SS1"/>
<wire x1="44.45" y1="101.6" x2="44.45" y2="102.87" width="0.1524" layer="91"/>
<pinref part="J1" gate="G$1" pin="4"/>
<wire x1="49.53" y1="114.3" x2="52.07" y2="114.3" width="0.1524" layer="91"/>
<wire x1="52.07" y1="114.3" x2="52.07" y2="119.38" width="0.1524" layer="91"/>
<wire x1="52.07" y1="119.38" x2="44.45" y2="119.38" width="0.1524" layer="91"/>
<junction x="44.45" y="119.38"/>
<pinref part="U$6" gate="G$1" pin="GND"/>
<wire x1="44.45" y1="100.33" x2="44.45" y2="101.6" width="0.1524" layer="91"/>
<junction x="44.45" y="101.6"/>
<label x="63.5" y="114.3" size="1.27" layer="95" ratio="10" xref="yes"/>
<wire x1="63.5" y1="114.3" x2="54.61" y2="114.3" width="0.1524" layer="91"/>
<junction x="52.07" y="114.3"/>
<pinref part="GND" gate="TP" pin="T"/>
<wire x1="54.61" y1="114.3" x2="52.07" y2="114.3" width="0.1524" layer="91"/>
<wire x1="54.61" y1="116.84" x2="54.61" y2="114.3" width="0.1524" layer="91"/>
<junction x="54.61" y="114.3"/>
</segment>
<segment>
<pinref part="C3" gate="C" pin="2"/>
<wire x1="39.37" y1="50.8" x2="39.37" y2="48.26" width="0.1524" layer="91"/>
<wire x1="39.37" y1="48.26" x2="43.18" y2="48.26" width="0.1524" layer="91"/>
<pinref part="U2" gate="G$1" pin="VSS"/>
<wire x1="43.18" y1="48.26" x2="59.69" y2="48.26" width="0.1524" layer="91"/>
<wire x1="59.69" y1="48.26" x2="59.69" y2="53.34" width="0.1524" layer="91"/>
<pinref part="C5" gate="C" pin="2"/>
<wire x1="77.47" y1="50.8" x2="77.47" y2="48.26" width="0.1524" layer="91"/>
<wire x1="77.47" y1="48.26" x2="59.69" y2="48.26" width="0.1524" layer="91"/>
<junction x="59.69" y="48.26"/>
<pinref part="C6" gate="C" pin="2"/>
<wire x1="81.28" y1="50.8" x2="81.28" y2="48.26" width="0.1524" layer="91"/>
<wire x1="81.28" y1="48.26" x2="77.47" y2="48.26" width="0.1524" layer="91"/>
<junction x="77.47" y="48.26"/>
<pinref part="C4" gate="C" pin="2"/>
<wire x1="43.18" y1="50.8" x2="43.18" y2="48.26" width="0.1524" layer="91"/>
<junction x="43.18" y="48.26"/>
<pinref part="U$9" gate="G$1" pin="GND"/>
<wire x1="59.69" y1="45.72" x2="59.69" y2="48.26" width="0.1524" layer="91"/>
<pinref part="TP1" gate="TP" pin="T"/>
<wire x1="77.47" y1="45.72" x2="77.47" y2="48.26" width="0.1524" layer="91"/>
</segment>
<segment>
<pinref part="U13" gate="G$1" pin="PAD"/>
<pinref part="U$2" gate="G$1" pin="GND"/>
<wire x1="146.05" y1="115.57" x2="146.05" y2="107.95" width="0.1524" layer="91"/>
</segment>
<segment>
<pinref part="U13" gate="G$1" pin="R"/>
<pinref part="U$5" gate="G$1" pin="GND"/>
<wire x1="157.48" y1="121.92" x2="165.1" y2="121.92" width="0.1524" layer="91"/>
<wire x1="165.1" y1="121.92" x2="165.1" y2="107.95" width="0.1524" layer="91"/>
<pinref part="U13" gate="G$1" pin="VSS"/>
<wire x1="157.48" y1="127" x2="165.1" y2="127" width="0.1524" layer="91"/>
<wire x1="165.1" y1="127" x2="165.1" y2="121.92" width="0.1524" layer="91"/>
<junction x="165.1" y="121.92"/>
</segment>
<segment>
<pinref part="C1" gate="C" pin="2"/>
<pinref part="U$1" gate="G$1" pin="GND"/>
<wire x1="109.22" y1="120.65" x2="109.22" y2="107.95" width="0.1524" layer="91"/>
</segment>
<segment>
<pinref part="C2" gate="C" pin="2"/>
<pinref part="U$7" gate="G$1" pin="GND"/>
<wire x1="170.18" y1="119.38" x2="170.18" y2="107.95" width="0.1524" layer="91"/>
</segment>
</net>
<net name="SCL" class="0">
<segment>
<pinref part="J1" gate="G$1" pin="1"/>
<wire x1="49.53" y1="106.68" x2="62.23" y2="106.68" width="0.1524" layer="91"/>
<label x="63.5" y="106.68" size="1.27" layer="95" ratio="10" xref="yes"/>
<pinref part="SCL" gate="TP" pin="T"/>
<wire x1="62.23" y1="106.68" x2="63.5" y2="106.68" width="0.1524" layer="91"/>
<wire x1="62.23" y1="116.84" x2="62.23" y2="106.68" width="0.1524" layer="91"/>
<junction x="62.23" y="106.68"/>
</segment>
<segment>
<pinref part="Q8" gate="MOS" pin="D"/>
<pinref part="R22" gate="R" pin="2"/>
<wire x1="133.35" y1="64.77" x2="125.73" y2="64.77" width="0.1524" layer="91"/>
<label x="121.92" y="64.77" size="1.27" layer="95" ratio="10"/>
<wire x1="125.73" y1="64.77" x2="120.65" y2="64.77" width="0.1524" layer="91"/>
<wire x1="125.73" y1="64.77" x2="125.73" y2="71.12" width="0.1524" layer="91"/>
<junction x="125.73" y="64.77"/>
<label x="125.73" y="71.12" size="0.889" layer="95" ratio="12" rot="R90" xref="yes"/>
</segment>
</net>
<net name="SDA" class="0">
<segment>
<pinref part="J1" gate="G$1" pin="2"/>
<wire x1="49.53" y1="109.22" x2="59.69" y2="109.22" width="0.1524" layer="91"/>
<label x="63.5" y="109.22" size="1.27" layer="95" ratio="10" xref="yes"/>
<pinref part="SDA" gate="TP" pin="T"/>
<wire x1="59.69" y1="109.22" x2="63.5" y2="109.22" width="0.1524" layer="91"/>
<wire x1="59.69" y1="116.84" x2="59.69" y2="109.22" width="0.1524" layer="91"/>
<junction x="59.69" y="109.22"/>
</segment>
<segment>
<pinref part="R23" gate="R" pin="2"/>
<pinref part="Q7" gate="MOS" pin="D"/>
<wire x1="120.65" y1="49.53" x2="125.73" y2="49.53" width="0.1524" layer="91"/>
<label x="121.92" y="49.53" size="1.27" layer="95" ratio="10"/>
<wire x1="125.73" y1="49.53" x2="133.35" y2="49.53" width="0.1524" layer="91"/>
<wire x1="125.73" y1="49.53" x2="125.73" y2="44.45" width="0.1524" layer="91"/>
<junction x="125.73" y="49.53"/>
<label x="125.73" y="44.45" size="0.889" layer="95" ratio="12" rot="R270" xref="yes"/>
</segment>
</net>
<net name="1V8" class="0">
<segment>
<pinref part="U2" gate="G$1" pin="VOUT"/>
<pinref part="C6" gate="C" pin="1"/>
<wire x1="72.39" y1="60.96" x2="77.47" y2="60.96" width="0.1524" layer="91"/>
<wire x1="77.47" y1="60.96" x2="81.28" y2="60.96" width="0.1524" layer="91"/>
<wire x1="81.28" y1="60.96" x2="81.28" y2="58.42" width="0.1524" layer="91"/>
<pinref part="C5" gate="C" pin="1"/>
<wire x1="77.47" y1="58.42" x2="77.47" y2="60.96" width="0.1524" layer="91"/>
<junction x="77.47" y="60.96"/>
<wire x1="81.28" y1="60.96" x2="83.82" y2="60.96" width="0.1524" layer="91"/>
<junction x="81.28" y="60.96"/>
<label x="83.82" y="60.96" size="1.27" layer="95" ratio="10" xref="yes"/>
<pinref part="TP2" gate="TP" pin="T"/>
<wire x1="77.47" y1="60.96" x2="77.47" y2="63.5" width="0.1524" layer="91"/>
</segment>
<segment>
<pinref part="Q8" gate="MOS" pin="G"/>
<pinref part="R20" gate="R" pin="1"/>
<wire x1="138.43" y1="69.85" x2="138.43" y2="72.39" width="0.1524" layer="91"/>
<wire x1="138.43" y1="72.39" x2="157.48" y2="72.39" width="0.1524" layer="91"/>
<label x="147.32" y="72.39" size="1.27" layer="95" ratio="10"/>
<wire x1="138.43" y1="72.39" x2="138.43" y2="77.47" width="0.1524" layer="91"/>
<junction x="138.43" y="72.39"/>
<label x="138.43" y="77.47" size="0.889" layer="95" ratio="12" rot="R90" xref="yes"/>
</segment>
<segment>
<pinref part="Q7" gate="MOS" pin="G"/>
<pinref part="R21" gate="R" pin="1"/>
<wire x1="138.43" y1="54.61" x2="138.43" y2="57.15" width="0.1524" layer="91"/>
<wire x1="138.43" y1="57.15" x2="157.48" y2="57.15" width="0.1524" layer="91"/>
<label x="147.32" y="57.15" size="1.27" layer="95" ratio="10"/>
<wire x1="138.43" y1="57.15" x2="132.08" y2="57.15" width="0.1524" layer="91"/>
<junction x="138.43" y="57.15"/>
<label x="132.08" y="57.15" size="0.889" layer="95" ratio="12" rot="R180" xref="yes"/>
</segment>
<segment>
<pinref part="U13" gate="G$1" pin="VDDH"/>
<pinref part="C1" gate="C" pin="1"/>
<wire x1="134.62" y1="132.08" x2="109.22" y2="132.08" width="0.1524" layer="91"/>
<wire x1="109.22" y1="132.08" x2="109.22" y2="128.27" width="0.1524" layer="91"/>
<wire x1="109.22" y1="132.08" x2="104.14" y2="132.08" width="0.1524" layer="91"/>
<junction x="109.22" y="132.08"/>
<label x="104.14" y="132.08" size="0.889" layer="95" ratio="12" rot="R180" xref="yes"/>
</segment>
<segment>
<pinref part="U13" gate="G$1" pin="VDD"/>
<pinref part="C2" gate="C" pin="1"/>
<wire x1="157.48" y1="132.08" x2="170.18" y2="132.08" width="0.1524" layer="91"/>
<wire x1="170.18" y1="132.08" x2="170.18" y2="127" width="0.1524" layer="91"/>
<wire x1="170.18" y1="132.08" x2="173.99" y2="132.08" width="0.1524" layer="91"/>
<junction x="170.18" y="132.08"/>
<label x="173.99" y="132.08" size="0.889" layer="95" ratio="12" xref="yes"/>
</segment>
</net>
<net name="SDA_1V8" class="0">
<segment>
<pinref part="R21" gate="R" pin="2"/>
<wire x1="165.1" y1="57.15" x2="172.72" y2="57.15" width="0.1524" layer="91"/>
<pinref part="Q7" gate="MOS" pin="S"/>
<wire x1="172.72" y1="57.15" x2="172.72" y2="49.53" width="0.1524" layer="91"/>
<wire x1="172.72" y1="49.53" x2="143.51" y2="49.53" width="0.1524" layer="91"/>
<label x="147.32" y="49.53" size="1.27" layer="95" ratio="10"/>
<wire x1="172.72" y1="49.53" x2="179.07" y2="49.53" width="0.1524" layer="91"/>
<junction x="172.72" y="49.53"/>
<label x="179.07" y="49.53" size="0.889" layer="95" ratio="12" xref="yes"/>
<pinref part="TP3" gate="TP" pin="T"/>
<wire x1="172.72" y1="45.72" x2="172.72" y2="49.53" width="0.1524" layer="91"/>
</segment>
<segment>
<pinref part="U13" gate="G$1" pin="SDA"/>
<wire x1="134.62" y1="121.92" x2="125.73" y2="121.92" width="0.1524" layer="91"/>
<label x="125.73" y="121.92" size="0.889" layer="95" ratio="12" rot="R180" xref="yes"/>
</segment>
</net>
<net name="SCL_1V8" class="0">
<segment>
<pinref part="R20" gate="R" pin="2"/>
<wire x1="165.1" y1="72.39" x2="172.72" y2="72.39" width="0.1524" layer="91"/>
<wire x1="172.72" y1="72.39" x2="172.72" y2="64.77" width="0.1524" layer="91"/>
<pinref part="Q8" gate="MOS" pin="S"/>
<wire x1="172.72" y1="64.77" x2="143.51" y2="64.77" width="0.1524" layer="91"/>
<label x="147.32" y="64.77" size="1.27" layer="95" ratio="10"/>
<wire x1="172.72" y1="64.77" x2="179.07" y2="64.77" width="0.1524" layer="91"/>
<junction x="172.72" y="64.77"/>
<label x="179.07" y="64.77" size="0.889" layer="95" ratio="12" xref="yes"/>
<pinref part="TP4" gate="TP" pin="T"/>
<wire x1="172.72" y1="74.93" x2="172.72" y2="72.39" width="0.1524" layer="91"/>
<junction x="172.72" y="72.39"/>
</segment>
<segment>
<pinref part="U13" gate="G$1" pin="SCL"/>
<wire x1="134.62" y1="127" x2="125.73" y2="127" width="0.1524" layer="91"/>
<label x="125.73" y="127" size="0.889" layer="95" ratio="12" rot="R180" xref="yes"/>
</segment>
</net>
</nets>
</sheet>
</sheets>
</schematic>
</drawing>
<compatibility>
<note version="6.3" minversion="6.2.2" severity="warning">
Since Version 6.2.2 text objects can contain more than one line,
which will not be processed correctly with this version.
</note>
</compatibility>
</eagle>
